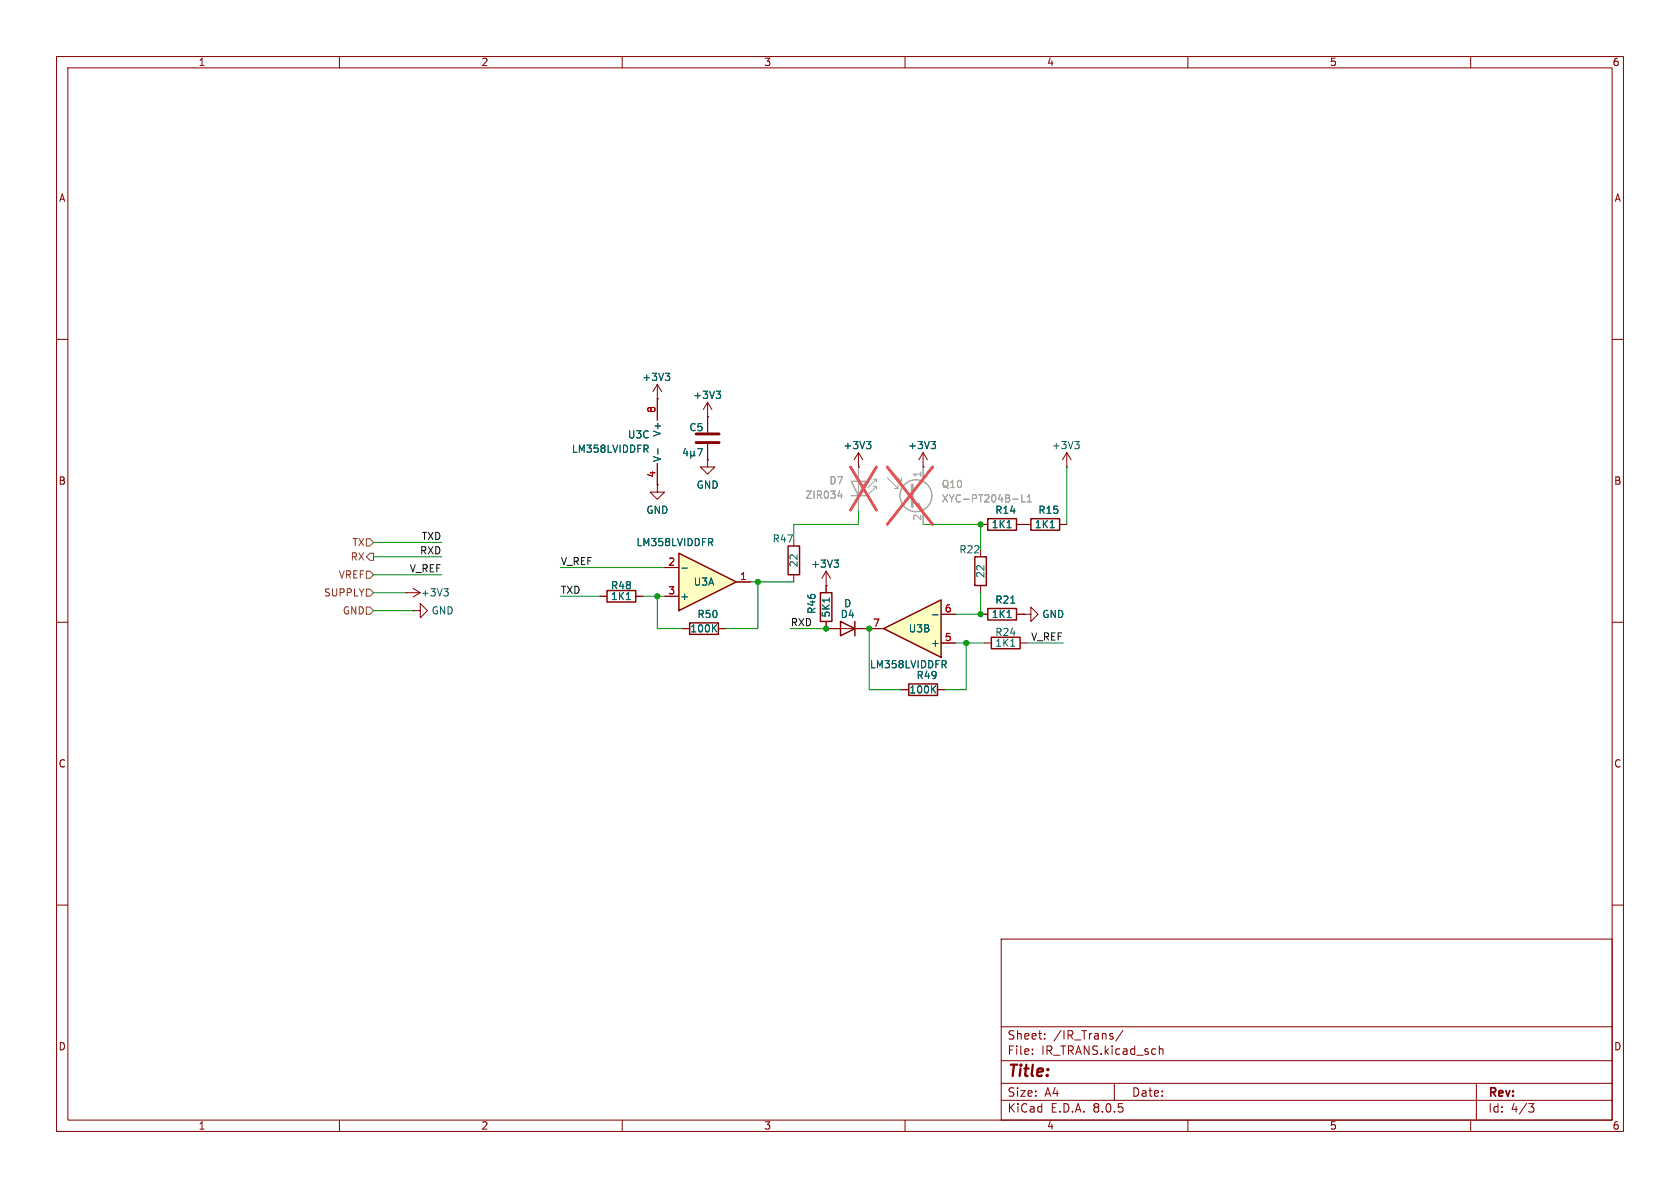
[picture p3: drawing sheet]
<svg xmlns="http://www.w3.org/2000/svg" width="297mm" height="210mm" viewBox="0 0 297 210" stroke-linecap="round" stroke-linejoin="round" font-family="sans-serif">
<g fill="none" stroke="#840000" stroke-width=".18">
<path d="M10 10h277v190h-277zM12 12h273v186h-273zM60 10v2M110 10v2M160 10v2M210 10v2M260 10v2M10 60h2M285 60h2M125.1 73.7h.1M125.1 71.1l.8 1.3M125.1 71.1v2.6"/>
<path d="M125.1 71.1l-.8 1.3M116.2 85.7v1.3h-1.3l1.3 1.3 1.3-1.3h-1.3M116.2 85.7h.1M125.1 81.3v1.3h-1.3l1.3 1.2 1.3-1.2h-1.3M125.1 81.3h.1M140.3 95.3v1.2M163.2 82.6h.1M163.2 80l.8 1.3M163.2 80v2.6M163.2 80l-.8 1.3M173.4 92.7h1.2M173.4 97.2v1.2"/>
<path d="M179.7 92.7h2.5M187.3 92.7h1.3M188.6 82.6h.1M188.6 80l.8 1.3M188.6 80v2.6M188.6 80l-.8 1.3M10 110h2M71.8 104.8h.1M71.8 104.8h2.5M73 108h1.3v-1.3l1.3 1.3-1.3 1.2v-1.2M73 108h.1M73 104l1.3 .8"/>
<path d="M74.3 104.8l-1.3 .7M120.6 111.1h1.3M127 111.1h1.3M140.3 101.6v1.3M146 103.5h.1M146 101l.8 1.2M146 101v3.8M146 109.9v1.2h7.7M146 101l-.7 1.2M173.4 108.6h1.2M173.4 103.5v1.3M174 113.7h1.3"/>
<path d="M179.7 108.6h1.3M180.3 113.7h1.3M181 108.6h1.2v1.3l1.3-1.3-1.3-1.3v1.3M181 108.6h.1M285 110h2M10 160h2M285 160h2M177 166h108v32h-108zM60 198v2M110 198v2M160 198v2M177 194.5h108"/>
<path d="M177 191.5h108M177 187.5h108M177 181.5h108M182.5 186.3v.1M182.5 185.5v.1M184.7 183.6v.1M184.7 182.8v.1M196.7 183.3v.3M197 191.5v3M198.5 182.1l-1.3 2M205 184.9v1.5M205 185.5l.2-.1 .3 .1 .1 .9"/>
<path d="M210 198v2M260 198v2M261 191.5v6.5M270.2 195.1h1l-.5 .6 .4 .1 .1 .5-.3 .3h-.4"/>
</g>
<path d="M139.3 96.5h2.1v5.1h-2.1zM172.3 98.4h2.1v5.1h-2.1zM174.6 91.7h5.1v2h-5.1zM182.2 91.7h5.1v2h-5.1zM121.9 110.1h5.1v2h-5.1zM145 104.8h2.1v5.1h-2.1zM148.6 109.9l2.5 1.2-2.5 1.3zM151.1 109.9v2.5M174.6 107.6h5.1v2h-5.1zM175.3 112.6h5v2.1h-5z" fill="none" stroke="#840000" stroke-width=".25"/>
<g fill="none" stroke="#006464" stroke-width=".18">
<path d="M126.6 69.2h.8l-.4 .4M127.2 69.6l.2 .3v.3l-.2 .2M164.6 78h.8l-.4 .5M165.1 78.5l.3 .3v.3l-.3 .2M190 78h.8l-.4 .5M190.5 78.5l.3 .3v.3l-.3 .2M147.5 99h.7l-.4 .5M148 99.5l.2 .2v.3l-.2 .3M178 93.3h.8M185.7 93.3h.7M78.5 104.1h.7l-.4 .5M79 104.6l.2 .2v.3l-.2 .3"/>
<path d="M126.1 111l.6 .7M126.7 110.4l-.7 .8M146.6 105.7v.7M178 109.2h.8M178.7 106.6h.7M178.7 114.2h.7"/>
</g>
<path d="M156.8 84.5l1.9 1.9v-.7M157.5 83.2l1.9 1.9v-.6M158.1 86.4h.6M158.7 85.1h.7M161.3 88.3l1.9 1.9v2.5M163.2 82.6v2.5l-1.9 1.9" fill="none" stroke="#a1a1a1" stroke-width=".18"/>
<path d="M161.3 85.7v3.8" fill="none" stroke="#a1a1a1" stroke-width=".51"/>
<path d="M161.9 89.4l.5-.5 .5 1z" fill="#a1a1a1" stroke="#a1a1a1" stroke-width=".18"/>
<circle cx="161.9" cy="87.6" r="2.82" fill="none" stroke="#a1a1a1" stroke-width=".25"/>
<path d="M179.1 88.2h.9M180.6 87.5v1.2h.6M181.6 88.7h.7M181.6 87.8l.4-.3v1.2" fill="none" stroke="#989898" stroke-width=".18"/>
<path d="M156.8 82.6l8.1 10.1M164.9 82.6l-8.1 10.1" fill="none" stroke="#e65255" stroke-width=".46"/>
<path d="M120 97.8l10.2 5.1-10.2 5.1z" fill="#ffffc2"/>
<path d="M120 97.8l10.2 5.1-10.2 5.1zM107.3 104.4h5.1v2h-5.1zM160.7 120.9h5v2h-5z" fill="none" stroke="#840000" stroke-width=".25"/>
<path d="M106 105.4h1.3M112.4 105.4h1.3M117.5 100.3h2.5M117.5 105.4h2.5M130.2 102.9h2.5M159.4 121.9h1.3M165.7 121.9h1.3" fill="none" stroke="#840000" stroke-width=".18"/>
<path d="M125.6 95.9l.4 .6M125.9 95.3l.1 .1-.1 .4M110.7 106h.8M120.5 100.4h1M164.9 121.8l.5 .7M165.4 121.2l-.7 .8" fill="none" stroke="#006464" stroke-width=".18"/>
<path d="M156.2 111.1l10.2-5.1v10.2z" fill="#ffffc2"/>
<path d="M156.2 111.1l10.2-5.1v10.2z" fill="none" stroke="#840000" stroke-width=".25"/>
<g fill="none" stroke="#840000" stroke-width=".18">
<path d="M116.2 70.5h.1M116.2 67.9l.8 1.3M116.2 67.9v6.4M116.2 67.9l-.8 1.3M125.1 73.7h.1M125.1 73.7v2.8M125.1 78.5v2.8M116.2 85.7h.1M116.2 81.9v3.8M125.1 81.3h.1M151.8 82.6h.1M151.8 80l.7 1.3"/>
<path d="M151.8 80v2.6M151.8 80l-.8 1.3M163.2 82.6h.1M173.4 92.7h1.2M179.7 92.7h2.5M187.3 92.7h1.3M106 105.4h1.3M112.4 105.4h1.3M117.5 100.3h2.5M117.5 105.4h2.5M120.6 111.1h1.3M127 111.1h1.3"/>
<path d="M130.2 102.9h2.5M146 103.5h.1M146 109.9v1.2h2.6M146 103.5v1.3M151.1 111.1h5.1M166.4 113.7h2.5M166.4 108.6h2.5M173.4 108.6h1.2M179.7 108.6h1.3M181 108.6h.1M159.4 121.9h1.3M165.7 121.9h1.3"/>
</g>
<g fill="none" stroke="#006464" stroke-width=".18">
<path d="M114.2 79.3l.4 .7M114.5 78.7l.1 .2-.1 .4M116.3 79.3v1M117.6 66h.8l-.4 .5M118.1 66.5l.3 .2v.3l-.3 .3M121.1 79.3l-.3 .9h.8M121.4 79.7v.9M122.1 79.7v1.3M122.7 79.7v.7M123.3 79.3h.9l-.6 1.3M126.6 69.2h.8l-.4 .4M127.2 69.6l.2 .3v.3l-.2 .2"/>
<path d="M153.2 78h.8l-.5 .5M153.7 78.5l.3 .3v.3l-.3 .2M164.6 78h.8l-.4 .5M165.1 78.5l.3 .3v.3l-.3 .2M122.1 80.4l.2 .2h.2l.2-.2M122.7 80.4l.2 .2M125.6 95.9l.4 .6M125.9 95.3l.1 .1-.1 .4M147.5 99h.7l-.4 .5M148 99.5l.2 .2v.3l-.2 .3M178 93.3h.8M185.7 93.3h.7"/>
<path d="M110.7 106h.8M120.5 100.4h1M126.1 111l.6 .7M126.7 110.4l-.7 .8M146.6 105.7v.7M164.9 108.7h.9M166.9 117.4l.4 .7M167.2 116.8l.1 .2-.1 .4M178 109.2h.8M178.7 106.6h.7M164.9 121.8l.5 .7M165.4 121.2l-.7 .8"/>
</g>
<path d="M123.1 78.2h4M123.1 76.7h4" fill="none" stroke="#840000" stroke-width=".51"/>
<path d="M150.5 85.1h2.5l-1.2 2.5zM150.5 87.6h2.5" fill="none" stroke="#a1a1a1" stroke-width=".25"/>
<path d="M151.8 82.6v7.6M154.4 84.7h.5l-1.5 1.5M154.9 86.5v-.5h-.5h.5l-1.5 1.5M154.9 84.7v.5M163.2 82.6v2.5M163.2 90.2v2.5" fill="none" stroke="#a1a1a1" stroke-width=".18"/>
<path d="M148.1 87.7h.8M148.8 87.2v.9M179.1 88.2h.9M180.6 87.5v1.2h.6M181.6 88.7h.7M181.6 87.8l.4-.3v1.2" fill="none" stroke="#989898" stroke-width=".18"/>
<path d="M150.4 82.6l4.5 7.6M154.9 82.6l-4.5 7.6M156.8 82.6l8.1 10.1M164.9 82.6l-8.1 10.1" fill="none" stroke="#e65255" stroke-width=".46"/>
<path d="M64.8 95.3h.6l.6 .6-.6 .6h-.6zM65.4 97.8h.6v1.3h-.6l-.6-.7zM64.8 107.3h.6l.6 .7-.6 .6h-.6zM64.8 104.1h.6l.6 .7-.6 .6h-.6zM64.8 101h.6l.6 .6-.6 .6h-.6z" fill="none" stroke="#725600" stroke-width=".18"/>
<g fill="none" stroke="#009600" stroke-width=".18">
<path d="M66 98.4h12.1M66 95.9h12.1M151.8 90.2v2.5h-11.5v2.6M163.2 92.7h10.2v4.5M188.6 82.6v10.1M66 104.8h5.8M66 108h7M66 101.6h12.1M99.1 105.4h6.9M99.1 100.3h18.4M113.7 105.4h3.8M116.2 105.4v5.7h4.4"/>
<path d="M132.7 102.9h7.6M134 102.9v8.2h-5.7M139.7 111.1h6.3M153.7 111.1v10.8h5.7M168.9 113.7h5.1M170.8 113.7v8.2h-3.8M173.4 104.8v3.8h-4.5M181.6 113.7h6.4"/>
</g>
<g fill="#009600" stroke="#009600" stroke-width=".18">
<circle cx="173.4" cy="92.7" r=".46"/>
<circle cx="146" cy="111.1" r=".46"/>
<circle cx="173.4" cy="108.6" r=".46"/>
<circle cx="170.8" cy="113.7" r=".46"/>
<circle cx="153.7" cy="111.1" r=".46"/>
<circle cx="134" cy="102.9" r=".46"/>
<circle cx="116.2" cy="105.4" r=".46"/>
</g>
<text font-size="2.8" fill="#840000" x="178" y="190.9">Title:</text>
<g font-size="2.1" fill="#840000">
<text x="178" y="184">Sheet:</text>
<text x="186.2" y="184">/IR_Trans/</text>
<text x="178" y="186.7">File:</text>
<text x="184.1" y="186.7">IR_TRANS.kicad_sch</text>
<text x="178" y="196.9">KiCad</text>
<text x="178" y="194.1">Size:</text>
<text x="184.7" y="194.1">A4</text>
<text x="185.7" y="196.9">E.D.A.</text>
<text x="193.3" y="196.9">8.0.5</text>
<text x="200" y="194.1">Date:</text>
<text x="263" y="194.3">Rev:</text>
<text x="263" y="196.9">Id:</text>
<text x="267.1" y="196.9">4/3</text>
</g>
<g font-size="1.8" fill="#840000">
<text x="35" y="11.9">1</text>
<text x="85" y="11.9">2</text>
<text x="135" y="11.9">3</text>
<text x="185" y="11.9">4</text>
<text x="235" y="11.9">5</text>
<text x="285" y="11.9">6</text>
<text x="10.3" y="35.9">A</text>
<text x="285.3" y="35.9">A</text>
<text x="10.3" y="85.9">B</text>
<text x="285.3" y="85.9">B</text>
<text x="10.3" y="135.9">C</text>
<text x="285.3" y="135.9">C</text>
<text x="10.3" y="185.9">D</text>
<text x="285.3" y="185.9">D</text>
<text x="35" y="199.9">1</text>
<text x="85" y="199.9">2</text>
<text x="135" y="199.9">3</text>
<text x="185" y="199.9">4</text>
<text x="235" y="199.9">5</text>
<text x="285" y="199.9">6</text>
</g>
<g font-size="1.8" fill="#006464">
<text x="113.5" y="67.5">+3V3</text>
<text x="122.5" y="70.7">+3V3</text>
<text x="110.9" y="77.7">U3C</text>
<text x="117.1" y="77.3" transform="rotate(-90 117.1 77.3)">V+</text>
<text x="121.8" y="76.4">C5</text>
<text x="101" y="80.2">LM358LVIDDFR</text>
<text x="117.1" y="81.8" transform="rotate(-90 117.1 81.8)">V-</text>
<text x="149" y="79.6">+3V3</text>
<text x="160.4" y="79.6">+3V3</text>
<text x="185.8" y="79.6">+3V3</text>
<text x="123.1" y="86.6">GND</text>
<text x="114.2" y="91">GND</text>
<text x="175.2" y="93.6">1K1</text>
<text x="175.9" y="91">R14</text>
<text x="182.8" y="93.6">1K1</text>
<text x="183.5" y="91">R15</text>
<text x="112.4" y="96.7">LM358LVIDDFR</text>
<text x="136.5" y="96.1">R47</text>
<text x="141.2" y="100.4" transform="rotate(-90 141.2 100.4)">22</text>
<text x="143.3" y="100.6">+3V3</text>
<text x="169.5" y="98">R22</text>
<text x="74.3" y="105.6">+3V3</text>
<text x="107.9" y="104.4">R48</text>
<text x="107.9" y="106.3">1K1</text>
<text x="120.1" y="106.3">+</text>
<text x="122.5" y="103.7">U3A</text>
<text x="149.1" y="107.5">D</text>
<text x="174.2" y="102.3" transform="rotate(-90 174.2 102.3)">22</text>
<text x="175.9" y="106.9">R21</text>
<text x="76.2" y="108.8">GND</text>
<text x="121.9" y="112">100K</text>
<text x="123.2" y="109.4">R50</text>
<text x="144.4" y="108.6" transform="rotate(-90 144.4 108.6)">R46</text>
<text x="146.9" y="109.3" transform="rotate(-90 146.9 109.3)">5K1</text>
<text x="148.5" y="109.4">D4</text>
<text x="160.6" y="112">U3B</text>
<text x="175.2" y="109.4">1K1</text>
<text x="175.9" y="112.6">R24</text>
<text x="184.2" y="109.4">GND</text>
<text x="153.7" y="118.3">LM358LVIDDFR</text>
<text x="164.5" y="114.5">+</text>
<text x="175.9" y="114.5">1K1</text>
<text x="160.7" y="122.8">100K</text>
<text x="161.9" y="120.2">R49</text>
</g>
<g font-size="1.8" fill="#a90000">
<text x="116" y="73.1" transform="rotate(-90 116 73.1)">8</text>
<text x="116" y="84.5" transform="rotate(-90 116 84.5)">4</text>
<text x="118" y="100.1">2</text>
<text x="118" y="105.2">3</text>
<text x="130.7" y="102.6">1</text>
<text x="154.2" y="110.9">7</text>
<text x="166.9" y="113.4">5</text>
<text x="166.9" y="108.3">6</text>
</g>
<g font-size="1.8" fill="#989898">
<text x="142.3" y="88.4">ZIR034</text>
<text x="146.5" y="85.8">D7</text>
<text x="166.4" y="86.5">Q10</text>
<text x="166.4" y="89">XYC-PT204B-L1</text>
</g>
<g font-size="1.8" fill="#aaa">
<text x="162.9" y="84.5" transform="rotate(-90 162.9 84.5)">1</text>
<text x="162.9" y="92.1" transform="rotate(-90 162.9 92.1)">2</text>
</g>
<g font-size="1.8" fill="#0f0f0f">
<text x="74.5" y="95.5">TXD</text>
<text x="72.3" y="101.3">V_REF</text>
<text x="74.2" y="98.1">RXD</text>
<text x="99.1" y="100">V_REF</text>
<text x="99.1" y="105.1">TXD</text>
<text x="139.7" y="110.8">RXD</text>
<text x="182.2" y="113.3">V_REF</text>
</g>
<g font-size="1.8" fill="#725600">
<text x="61.9" y="99.3">RX</text>
<text x="62.2" y="96.7">TX</text>
<text x="57.2" y="105.6">SUPPLY</text>
<text x="59.8" y="102.5">VREF</text>
<text x="60.5" y="108.8">GND</text>
</g>
</svg>
